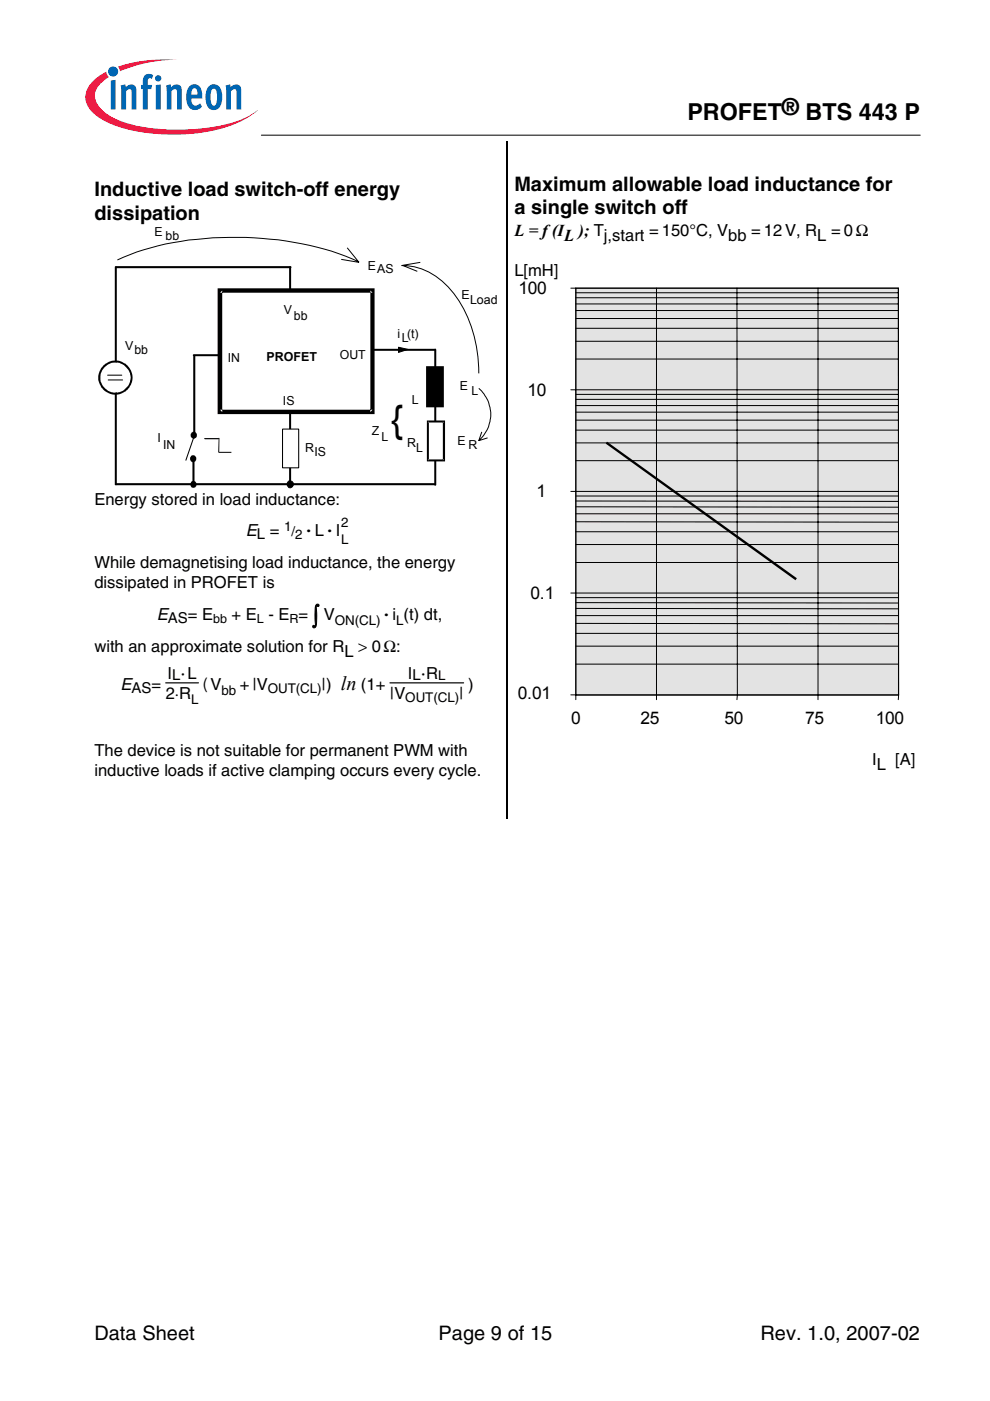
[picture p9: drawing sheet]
<svg xmlns="http://www.w3.org/2000/svg" width="210mm" height="297mm" viewBox="0 0 210 297" stroke-linecap="round" stroke-linejoin="round" font-family="sans-serif">
<circle cx="24" cy="15.2" r="1.07" fill="#0066b3"/>
<g fill="#ed1941">
<path d="M25 14.1l.8-.2a32.2 32.2 0 0 1 11.8-1.2 31.7 31.7 0 0 0-11.6 2.1l-.6 .3z"/>
<path d="M19.5 17.4a11 11 0 0 1 3-2.2l.2 .6 .4 .5a4.9 4.9 0 0 0-3 4.2 6.2 6.2 0 0 0 3.8 4.4 31.6 31.6 0 0 0 15.3 2.6 31.4 31.4 0 0 0 13.8-3l1.6-1.2a19.5 19.5 0 0 1-10.2 4.6 41.6 41.6 0 0 1-20.2-1.3 10 10 0 0 1-5.7-4.3 4.2 4.2 0 0 1 1-4.9z"/>
</g>
<g fill="#0066b3">
<path d="M23.5 17.1l1-.2v6.3h-1z"/>
<path d="M25.6 18.1l.9-.2 .2 .6a1.2 1.2 0 0 1 1.4-.6 1.2 1.2 0 0 1 .8 1.3v4h-1v-4a.41 .41 0 0 0-.7-.3l-.5 .5v3.8h-1z"/>
<path d="M30.8 15.9l.7-.2 .8 .1 .2 .1-.3 .8-.1-.1a.47 .47 0 0 0-.7 .3l-.1 1.1h1l-.2 .9h-.8v4.3h-1v-4.3h-.4v-.9h.4v-.7a1.74 1.74 0 0 1 .5-1.4z"/>
<path d="M35.2 18.1l1-.2 .1 .6a1.2 1.2 0 0 1 1.4-.6 1.2 1.2 0 0 1 .8 1.3v4h-1v-4a.41 .41 0 0 0-.6-.3l-.5 .5v3.8h-1.1z"/>
<path d="M47.8 18.1l1-.2 .1 .6a1.2 1.2 0 0 1 1.4-.6 1.2 1.2 0 0 1 .9 1.3v4h-1l-.1-4a.41 .41 0 0 0-.6-.3l-.5 .5v3.8h-1z"/>
<path d="M32.9 16.6a.67 .67 0 0 1 1.3 0 .67 .67 0 0 1-1.3 0zM33 18l1.1-.1v5.3h-1.1z"/>
<path d="M40.2 18.2a1.57 1.57 0 0 1 1.7-.2 1.57 1.57 0 0 1 .9 1.5l.1 1.4h-2.3a1.07 1.07 0 0 0 .2 1.1 1.07 1.07 0 0 0 1.1 .3l.5-.4 .4 .7a1.85 1.85 0 0 1-2.1 .6 1.85 1.85 0 0 1-1.2-1.9l.1-1.7 .2-.7zM40.8 18.9l-.2 1.2h1.3l-.1-.8a.57 .57 0 0 0-.3-.5 .57 .57 0 0 0-.7 .1z"/>
<path d="M44.4 18.2a1.74 1.74 0 0 1 1.9 0 1.74 1.74 0 0 1 .8 1.7v1.2a1.93 1.93 0 0 1-2.3 2.2 2.88 2.88 0 0 1-1.2-3.3 2.74 2.74 0 0 1 .8-1.8zM45 18.9a4.2 4.2 0 0 0 0 3.4l.3 .1a1.51 1.51 0 0 0 .7-1.8v-.4a1.16 1.16 0 0 0-.7-1.4z"/>
</g>
<path d="M55.4 28.7h139.7" fill="none" stroke="#000" stroke-width=".21"/>
<g fill="#000">
<path d="M61.3 56.6l.3-.1 .1 .2v45.7l-.1 .1-.3-.1z" fill-rule="evenodd"/>
<path d="M40.9 75.2l.1-.1h9.5v.2l-.2 .2h-9.2l-.2-.1z" fill-rule="evenodd"/>
<path d="M78.3 74h14.1l.1 .2-.2 .2h-13.9l-.2-.1z" fill-rule="evenodd"/>
</g>
<path d="M46.5 61.7h32.4v25.8h-32.4z" fill="#fff"/>
<g fill="#000">
<path d="M46.1 61.1h33.3v26.7h-33.3v-26.7l.6 1 .4-.5v25.8l-.4-.5h32.3l-.5 .5v-25.8l.5 .5h-32.3z" fill-rule="evenodd"/>
<path d="M90.3 77.6h3.8v8.8h-3.8v-8.8l.3 .5 .2-.2v8.2l-.2-.2h3.3l-.2 .2v-8.2l.2 .2h-3.3z" fill-rule="evenodd"/>
<path d="M92.2 74h.2l.1 .2v28.6l-.2 .2-.2-.1z" fill-rule="evenodd"/>
<path d="M61 102.1a.69 .69 0 0 1 1.1 .1l.2 .5-.1 .3-.3 .4a.7 .7 0 0 1-1.1-.5v-.2h.2v.1a.55 .55 0 0 0 .7 .5 .55 .55 0 0 0 .4-.7l-.4-.5h-.3l-.3 .1-.1 .5h-.2z" fill-rule="evenodd"/>
<path d="M61.1 102.1l.3-.1 .6 .1 .2 .4v.4l-.2 .4-.3 .1-.6-.1-.2-.4z" fill-rule="evenodd"/>
</g>
<path d="M90.6 77.9h3.3v8.2h-3.3z" fill="#000"/>
<path d="M90.7 89.4h3.4v8.2h-3.4z" fill="#fff"/>
<g fill="#000">
<path d="M24.3 56.6l.4-.1 .1 .2v46l-.2 .2-.3-.1z" fill-rule="evenodd"/>
<path d="M90.5 89.2h3.9v8.6h-3.9v-8.6l.2 .4 .2-.2v8.2l-.2-.2h3.4l-.2 .2v-8.2l.2 .2h-3.4z" fill-rule="evenodd"/>
</g>
<circle cx="23.4" cy="80" r="3.4" fill="#fff"/>
<g fill="#000">
<path d="M22 77.4l1.6-.9h1.4a3.6 3.6 0 0 1 3.1 3.9 3.6 3.6 0 0 1-3.8 3.3 3.6 3.6 0 0 1-3.5-3.6h.5a3.1 3.1 0 0 0 1.9 2.9l1.2 .3 1-.2 .8-.4 .9-.9 .5-.8 .1-1-.1-.9-.5-.8-.9-.9-.9-.5h-1.6l-1 .5-.7 .6-.7 1.3v.8h-.5v-.4a4.8 4.8 0 0 1 1.2-2.3z" fill-rule="evenodd"/>
<path d="M43.3 92.9h3.1l.1 .1-.1 .1h-3z" fill-rule="evenodd"/>
<path d="M46.4 92.8l.1 .1v2.9l-.1 .1z" fill-rule="evenodd"/>
<path d="M46.4 95.8l2.7 .1-.1 .1h-2.6z" fill-rule="evenodd"/>
</g>
<path d="M24.9 55.1a58.4 58.4 0 0 1 23.7-4.8 64.1 64.1 0 0 1 27.5 5.2M73.6 52.5l2.5 3.1-3.8-.6M85.3 56.3h-.1a13.3 13.3 0 0 1 10.6 5.4 27.5 27.5 0 0 1 5.7 17.5M89.1 55.6l-3.8 .7 3.2 1.2M101.5 82.3a7.3 7.3 0 0 1 1.8 8.9l-.9 1.3-.9 .9M102.2 91.6l-.7 1.8M103.4 92.8l-1.9 .6" fill="none" stroke="#000" stroke-width=".21"/>
<path d="M59.9 91h3.4v8.2h-3.4z" fill-rule="evenodd" fill="#fff" stroke="#000" stroke-width=".22"/>
<path d="M24.6 56.6h37M41.2 75.4v16.7M41 97.5v4.9M24.6 102.7h67.5" fill="none" stroke="#000" stroke-width=".44"/>
<g fill="#000">
<path d="M40.5 96.7l.3-.1a.65 .65 0 0 1 .8 .4v.5l-.2 .3-.6 .2-.3-.2-.2-.3z" fill-rule="evenodd"/>
<circle cx="41.1" cy="92.2" r=".71"/>
<circle cx="41" cy="102.7" r=".69"/>
</g>
<path d="M22.8 79.5h3M22.9 80.6h3.1M41.2 92.3l-1.8 5.3" fill="none" stroke="#000" stroke-width=".22"/>
<path d="M84.5 73.6l2 .5-2 .6z" fill-rule="evenodd" fill="#000" stroke="#000" stroke-width=".21"/>
<path d="M35.1 144.8h7M82.7 144.8h15.6" fill="none" stroke="#000" stroke-width=".25"/>
<path d="M122.1 61.1h68.4v86.2h-68.4z" fill="#e3e3e3"/>
<g fill="none" stroke="#000" stroke-width=".21">
<path d="M121 61.1h69.5v87.2M122.1 61.1h68.4v86.3h-68.4zM122.1 76.1h68.4M122.1 72.4h68.4M122.1 69.6h68.4M122.1 67.5h68.4M122.1 65.8h68.4M122.1 64.4h68.4M122.1 63.1h68.4M122.1 62.1h68.4M122.1 61.1v87.2M139.2 61.1v87.2"/>
<path d="M156.3 61.1v87.2M173.4 61.1v87.2M121 82.6h69.5M122.1 97.7h68.4M122.1 93.9h68.4M122.1 91.2h68.4M122.1 89.1h68.4M122.1 87.4h68.4M122.1 86h68.4M122.1 84.7h68.4M122.1 83.6h68.4M121 104.2h69.5"/>
<path d="M122.1 119.3h68.4M122.1 115.5h68.4M122.1 112.7h68.4M122.1 110.6l68.4 .1M122.1 108.9h68.4M122.1 107.5h68.4M122.1 106.2l68.4 .1M122.1 105.2h68.4M121 125.7h69.5M122.1 137h68.4M122.1 134.3h68.4M122.1 132.2l68.4 .1"/>
<path d="M122.1 130.5h68.4M122.1 129l68.4 .1M122.1 127.8l68.4 .1M122.1 126.7h68.4M121 147.3h69.5M122.1 140.8h68.4"/>
</g>
<path d="M128.7 93.6l40.3 29-.3 .4-40.3-28.9z" fill="#000"/>
<path d="M107.6 30v143.6" fill="none" stroke="#000" stroke-width=".25"/>
<text font-size="7.9" x="82.9" y="91.6">{</text>
<g font-size="5">
<text x="145.8" y="25.5">PROFET® BTS 443 P</text>
<text x="66.3" y="132.6">∫</text>
</g>
<g font-size="4.2">
<text x="20" y="41.7">Inductive load switch-off energy</text>
<text x="109.1" y="40.4">Maximum allowable load inductance for</text>
<text x="20" y="46.7">dissipation</text>
<text x="109.1" y="45.5">a single switch off</text>
<text x="64.2" y="113.7">· ·</text>
<text x="80.7" y="131.5">·</text>
<text x="42.1" y="146.4">(</text>
<text x="72.3" y="146.4">ln</text>
<text x="20" y="284.1">Data Sheet</text>
<text x="93" y="284.1">Page 9 of 15</text>
<text x="161.2" y="284.1">Rev. 1.0, 2007-02</text>
</g>
<g font-size="3.7">
<text x="109.9" y="62.4">100</text>
<text x="111.8" y="83.9">10</text>
<text x="113.7" y="105.5">1</text>
<text x="112.5" y="126.9">0.1</text>
<text x="109.8" y="148.2">0.01</text>
<text x="121.1" y="153.6">0</text>
<text x="135.8" y="153.6">25</text>
<text x="153.6" y="153.6">50</text>
<text x="170.7" y="153.6">75</text>
<text x="185.7" y="153.6">100</text>
</g>
<g font-size="3.5">
<text x="109.1" y="50">L = f (I</text>
<text x="119.6" y="51">L</text>
<text x="122.6" y="50">); T</text>
<text x="128.1" y="51">j,start</text>
<text x="137.6" y="50">= 150°C, V</text>
<text x="154.4" y="51">bb</text>
<text x="159.3" y="50">= 12V, R</text>
<text x="173.3" y="51">L</text>
<text x="176.2" y="50">= 0Ω</text>
<text x="109.1" y="58.4">L[mH]</text>
<text x="20" y="107">Energy stored in load inductance:</text>
<text x="52.2" y="113.7">EL =</text>
<text x="66.7" y="113.7">L</text>
<text x="71.2" y="113.7">I</text>
<text x="20" y="120.4">While demagnetising load inductance, the energy</text>
<text x="20" y="124.7">dissipated in PROFET is</text>
<text x="33.3" y="131.5">EAS= E</text>
<text x="49.1" y="131.5">+ E - E =</text>
<text x="68.7" y="131.5">V</text>
<text x="83.2" y="131.5">i (t) dt,</text>
<text x="20" y="138.3">with an approximate solution for R</text>
<text x="35.5" y="143.9">IL·L</text>
<text x="73" y="139.4">L</text>
<text x="75.9" y="138.3">&gt; 0Ω:</text>
<text x="86.5" y="143.9">IL·R</text>
<text x="25.6" y="146.4">EAS=</text>
<text x="35.1" y="148.3">2·R</text>
<text x="44.6" y="146.4">V</text>
<text x="50.9" y="146.4">+|V</text>
<text x="68.2" y="146.4">|)</text>
<text x="76.5" y="146.4">(1+</text>
<text x="82.7" y="148.3">|V</text>
<text x="97.4" y="148.3">|</text>
<text x="99.3" y="146.4">)</text>
<text x="20" y="160.2">The device is not suitable for permanent PWM with</text>
<text x="20" y="164.4">inductive loads if active clamping occurs every cycle.</text>
<text x="184.9" y="162.1">I</text>
<text x="185.9" y="163.2">L</text>
<text x="189.8" y="162.1">[A]</text>
</g>
<g font-size="2.8">
<text x="60.2" y="112.6">1</text>
<text x="61.8" y="113.7">/2</text>
<text x="72.3" y="111.8">2</text>
<text x="72.3" y="115.3">L</text>
<text x="71" y="132.6">ON(CL)</text>
<text x="84" y="132.6">L</text>
<text x="40.5" y="149.3">L</text>
<text x="46.9" y="147.4">bb</text>
<text x="56.8" y="146.9">OUT(CL)</text>
<text x="85.9" y="148.8">OUT(CL)</text>
<text x="92.9" y="144.2">L</text>
</g>
<g font-size="2.7">
<text x="45.2" y="132.1">bb</text>
<text x="54.4" y="132.1">L</text>
<text x="61.4" y="132.1">R</text>
</g>
<g font-size="2.6">
<text x="32.8" y="50.1">E</text>
<text x="35.1" y="50.9">bb</text>
<text x="78" y="57.1">E</text>
<text x="80" y="58">AS</text>
<text x="97.9" y="63.4">E</text>
<text x="99.7" y="64.5">Load</text>
<text x="60.2" y="66.5">V</text>
<text x="62.3" y="67.9">bb</text>
<text x="84.3" y="71.6">i (t)</text>
<text x="26.5" y="74.2">V</text>
<text x="28.5" y="75.1">bb</text>
<text x="48.3" y="76.7">IN</text>
<text x="56.5" y="76.6">PROFET</text>
<text x="72.1" y="76.2">OUT</text>
<text x="85.2" y="72.6">L</text>
<text x="97.5" y="82.8">E</text>
<text x="99.9" y="83.8">L</text>
<text x="60" y="85.8">IS</text>
<text x="87.3" y="85.6">L</text>
<text x="33.4" y="93.7">I</text>
<text x="34.6" y="95.2">IN</text>
<text x="64.7" y="95.8">R</text>
<text x="78.9" y="92.3">Z</text>
<text x="80.9" y="93.5">L</text>
<text x="86.3" y="94.9">R</text>
<text x="88.3" y="95.8">L</text>
<text x="97" y="94.4">E</text>
<text x="99.4" y="95.2">R</text>
<text x="66.7" y="96.7">IS</text>
</g>
</svg>
